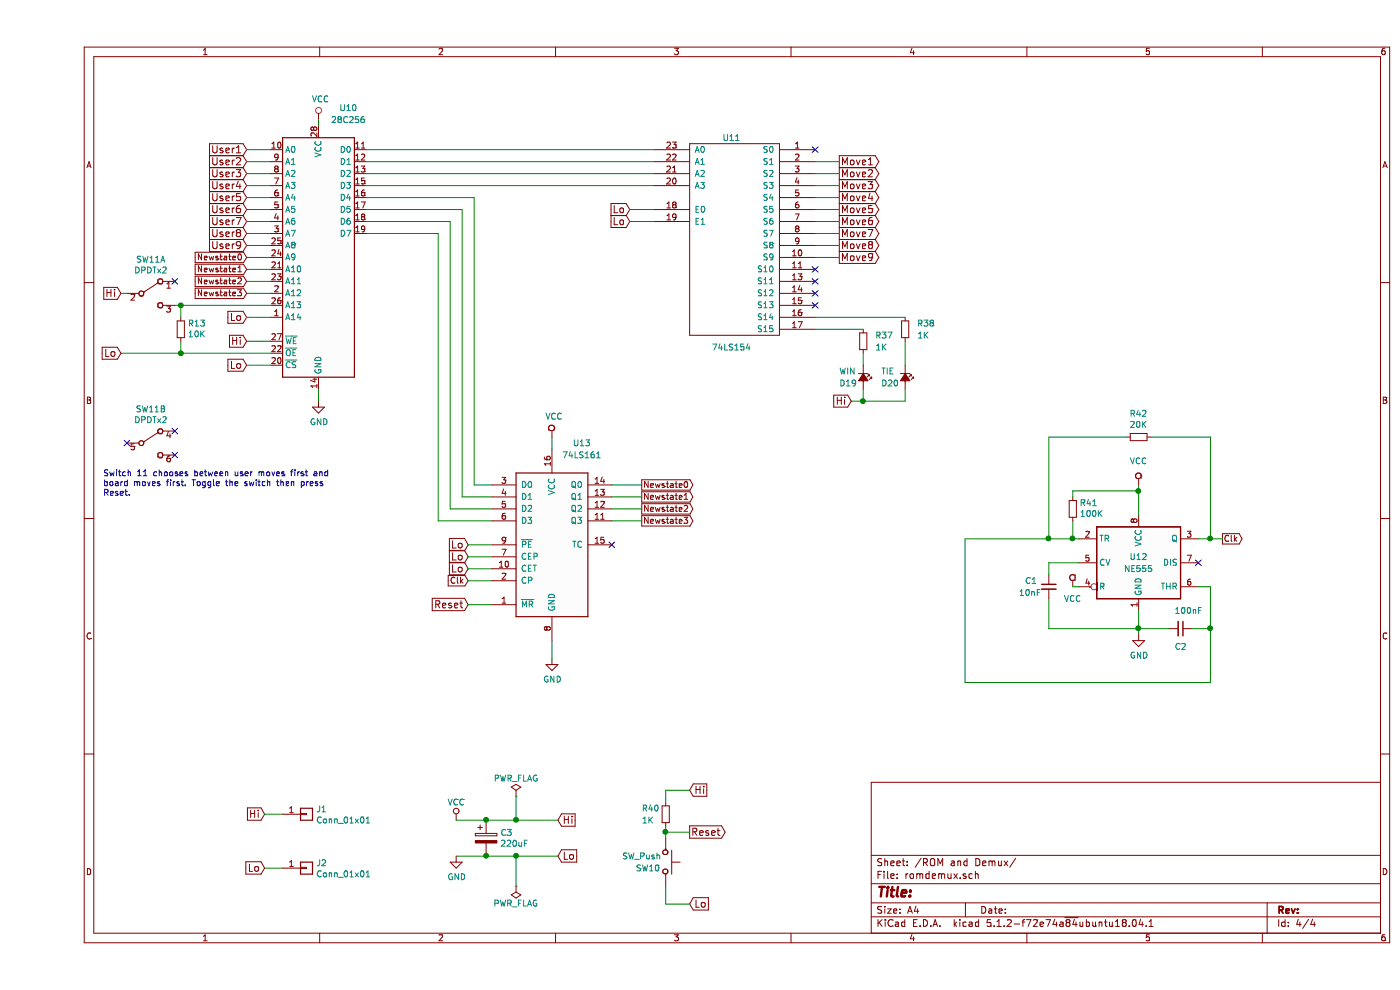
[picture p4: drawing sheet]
EESchema Schematic File Version 4
LIBS:ttt_ttl-cache
EELAYER 29 0
EELAYER END
$Descr A4 11693 8268
encoding utf-8
Sheet 4 4
Title ""
Date ""
Rev ""
Comp ""
Comment1 ""
Comment2 ""
Comment3 ""
Comment4 ""
$EndDescr
$Comp
L power:VCC #PWR02
U 1 1
P 3500 6850
F 0 "#PWR02" H 3500 6700 50  0001 C CNN
F 1 "VCC" H 3500 7000 50  0000 C CNN
F 2 "" H 3500 6850 50  0001 C CNN
F 3 "" H 3500 6850 50  0001 C CNN
	1    3500 6850
	1    0    0    -1  
$EndComp
Text GLabel 4350 6850 2    60   Input ~ 0
Hi
Text GLabel 4350 7150 2    60   Input ~ 0
Lo
$Comp
L ttt_ttl-rescue:74LS154 U11
U 1 1
P 5800 2050
F 0 "U11" H 5800 2950 50  0000 C CNN
F 1 "74LS154" H 5800 1200 50  0000 C CNN
F 2 "Package_DIP:DIP-24_W7.62mm" H 5800 2050 50  0001 C CNN
F 3 "" H 5800 2050 50  0001 C CNN
	1    5800 2050
	1    0    0    -1  
$EndComp
NoConn ~ 6500 1250
NoConn ~ 6500 2250
NoConn ~ 6500 2350
NoConn ~ 6500 2450
NoConn ~ 6500 2550
Text GLabel 6700 1350 2    60   Output ~ 0
Move1
Text GLabel 6700 1450 2    60   Output ~ 0
Move2
Text GLabel 6700 1550 2    60   Output ~ 0
Move3
Text GLabel 6700 1650 2    60   Output ~ 0
Move4
Text GLabel 6700 1750 2    60   Output ~ 0
Move5
Text GLabel 6700 1850 2    60   Output ~ 0
Move6
Text GLabel 6700 1950 2    60   Output ~ 0
Move7
Text GLabel 6700 2050 2    60   Output ~ 0
Move8
Wire Wire Line
	3500 6850 3750 6850
Wire Wire Line
	3500 7150 3750 7150
Wire Wire Line
	6500 1350 6700 1350
Wire Wire Line
	6500 1450 6700 1450
Wire Wire Line
	6500 1550 6700 1550
Wire Wire Line
	6500 1650 6700 1650
Wire Wire Line
	6500 1750 6700 1750
Wire Wire Line
	6500 1850 6700 1850
Wire Wire Line
	6500 1950 6700 1950
Wire Wire Line
	6500 2050 6700 2050
Text GLabel 4950 1750 0    60   Input ~ 0
Lo
Text GLabel 4950 1850 0    60   Input ~ 0
Lo
Wire Wire Line
	4950 1750 5150 1750
Wire Wire Line
	4950 1850 5150 1850
$Comp
L ttt_ttl-rescue:LED_Small_ALT D20
U 1 1
P 7250 3150
F 0 "D20" V 7300 2950 50  0000 L CNN
F 1 "TIE" V 7200 2950 50  0000 L CNN
F 2 "LED_THT:LED_D3.0mm" V 7250 3150 50  0001 C CNN
F 3 "" V 7250 3150 50  0001 C CNN
	1    7250 3150
	0    1    1    0   
$EndComp
$Comp
L ttt_ttl-rescue:LED_Small_ALT D19
U 1 1
P 6900 3150
F 0 "D19" V 6950 2950 50  0000 L CNN
F 1 "WIN" V 6850 2950 50  0000 L CNN
F 2 "LED_THT:LED_D3.0mm" V 6900 3150 50  0001 C CNN
F 3 "" V 6900 3150 50  0001 C CNN
	1    6900 3150
	0    1    1    0   
$EndComp
$Comp
L ttt_ttl-rescue:R_Small R38
U 1 1
P 7250 2750
F 0 "R38" H 7350 2800 50  0000 L CNN
F 1 "1K" H 7350 2700 50  0000 L CNN
F 2 "Resistor_THT:R_Axial_DIN0207_L6.3mm_D2.5mm_P7.62mm_Horizontal" H 7250 2750 50  0001 C CNN
F 3 "" H 7250 2750 50  0001 C CNN
	1    7250 2750
	1    0    0    -1  
$EndComp
$Comp
L ttt_ttl-rescue:R_Small R37
U 1 1
P 6900 2850
F 0 "R37" H 7000 2900 50  0000 L CNN
F 1 "1K" H 7000 2800 50  0000 L CNN
F 2 "Resistor_THT:R_Axial_DIN0207_L6.3mm_D2.5mm_P7.62mm_Horizontal" H 6900 2850 50  0001 C CNN
F 3 "" H 6900 2850 50  0001 C CNN
	1    6900 2850
	1    0    0    -1  
$EndComp
Wire Wire Line
	6900 2950 6900 3050
Wire Wire Line
	7250 2850 7250 3050
Wire Wire Line
	6800 3350 6900 3350
Wire Wire Line
	7250 3350 7250 3250
Wire Wire Line
	6900 3250 6900 3350
Connection ~ 6900 3350
Text GLabel 1750 2650 0    60   Input ~ 0
Lo
Text GLabel 1750 1250 0    60   Input ~ 0
User1
Text GLabel 1750 1350 0    60   Input ~ 0
User2
Text GLabel 1750 1450 0    60   Input ~ 0
User3
Text GLabel 1750 1550 0    60   Input ~ 0
User4
Text GLabel 1750 1650 0    60   Input ~ 0
User5
Text GLabel 1750 1750 0    60   Input ~ 0
User6
Text GLabel 1750 1850 0    60   Input ~ 0
User7
Text GLabel 1750 1950 0    60   Input ~ 0
User8
Text GLabel 1750 2050 0    60   Input ~ 0
User9
Wire Wire Line
	700  2950 1200 2950
Wire Wire Line
	1750 2850 1950 2850
Wire Wire Line
	1750 2650 1950 2650
Wire Wire Line
	1750 2450 1950 2450
Wire Wire Line
	1750 2350 1950 2350
Wire Wire Line
	1750 2250 1950 2250
Wire Wire Line
	1750 2150 1950 2150
Wire Wire Line
	1750 2050 1950 2050
Wire Wire Line
	1750 1950 1950 1950
Wire Wire Line
	1750 1850 1950 1850
Wire Wire Line
	1750 1750 1950 1750
Wire Wire Line
	1750 1650 1950 1650
Wire Wire Line
	1750 1550 1950 1550
Wire Wire Line
	1750 1450 1950 1450
Wire Wire Line
	1750 1350 1950 1350
Wire Wire Line
	1750 1250 1950 1250
Text GLabel 6700 2150 2    60   Output ~ 0
Move9
Wire Wire Line
	6500 2150 6700 2150
$Comp
L power:PWR_FLAG #FLG03
U 1 1
P 4000 6650
F 0 "#FLG03" H 4000 6725 50  0001 C CNN
F 1 "PWR_FLAG" H 4000 6800 50  0000 C CNN
F 2 "" H 4000 6650 50  0001 C CNN
F 3 "" H 4000 6650 50  0001 C CNN
	1    4000 6650
	1    0    0    -1  
$EndComp
$Comp
L power:PWR_FLAG #FLG04
U 1 1
P 4000 7400
F 0 "#FLG04" H 4000 7475 50  0001 C CNN
F 1 "PWR_FLAG" H 4000 7550 50  0000 C CNN
F 2 "" H 4000 7400 50  0001 C CNN
F 3 "" H 4000 7400 50  0001 C CNN
	1    4000 7400
	-1   0    0    1   
$EndComp
Wire Wire Line
	4000 6650 4000 6850
Connection ~ 4000 6850
Wire Wire Line
	4000 7400 4000 7150
Connection ~ 4000 7150
$Comp
L ttt_ttl-rescue:SW_Push SW10
U 1 1
P 5250 7200
F 0 "SW10" V 5300 6950 50  0000 L CNN
F 1 "SW_Push" V 5200 7000 50  0000 C CNN
F 2 "Button_Switch_THT:Push_E-Switch_KS01Q01" H 5250 7400 50  0001 C CNN
F 3 "" H 5250 7400 50  0001 C CNN
	1    5250 7200
	0    1    1    0   
$EndComp
Text GLabel 5450 6950 2    60   Output ~ 0
Reset
Wire Wire Line
	5250 6950 5450 6950
$Comp
L ttt_ttl-rescue:R_Small R40
U 1 1
P 5250 6800
F 0 "R40" H 5050 6850 50  0000 L CNN
F 1 "1K" H 5050 6750 50  0000 L CNN
F 2 "Resistor_THT:R_Axial_DIN0207_L6.3mm_D2.5mm_P7.62mm_Horizontal" H 5250 6800 50  0001 C CNN
F 3 "" H 5250 6800 50  0001 C CNN
	1    5250 6800
	1    0    0    -1  
$EndComp
Text GLabel 5450 7550 2    60   Input ~ 0
Lo
Text GLabel 5450 6600 2    60   Input ~ 0
Hi
Wire Wire Line
	5450 6600 5250 6600
Wire Wire Line
	5250 6600 5250 6700
Wire Wire Line
	5450 7550 5250 7550
Wire Wire Line
	6900 3350 7250 3350
Wire Wire Line
	4000 6850 4350 6850
Wire Wire Line
	4000 7150 4350 7150
$Comp
L Timer:NE555 U12
U 1 1
P 9200 4700
F 0 "U12" H 9200 4750 50  0000 C CNN
F 1 "NE555" H 9200 4650 50  0000 C CNN
F 2 "Package_DIP:DIP-8_W7.62mm" H 9200 4700 50  0001 C CNN
F 3 "http://www.ti.com/lit/ds/symlink/ne555.pdf" H 9200 4700 50  0001 C CNN
	1    9200 4700
	1    0    0    -1  
$EndComp
$Comp
L power:VCC #PWR04
U 1 1
P 9200 4050
F 0 "#PWR04" H 9200 3900 50  0001 C CNN
F 1 "VCC" H 9200 4250 50  0000 C CNN
F 2 "" H 9200 4050 50  0001 C CNN
F 3 "" H 9200 4050 50  0001 C CNN
	1    9200 4050
	1    0    0    -1  
$EndComp
Wire Wire Line
	9200 5100 9200 5250
Text GLabel 9900 4500 2    50   Output ~ 0
Clk
$Comp
L Device:R_Small R42
U 1 1
P 9200 3650
F 0 "R42" V 9004 3650 50  0000 C CNN
F 1 "20K" V 9095 3650 50  0000 C CNN
F 2 "Resistor_THT:R_Axial_DIN0207_L6.3mm_D2.5mm_P7.62mm_Horizontal" H 9200 3650 50  0001 C CNN
F 3 "~" H 9200 3650 50  0001 C CNN
	1    9200 3650
	0    1    1    0   
$EndComp
Wire Wire Line
	9800 3650 9300 3650
Wire Wire Line
	8700 4500 8650 4500
Wire Wire Line
	8450 3650 9100 3650
$Comp
L power:VCC #PWR03
U 1 1
P 8650 4900
F 0 "#PWR03" H 8650 4750 50  0001 C CNN
F 1 "VCC" H 8650 4800 50  0000 C CNN
F 2 "" H 8650 4900 50  0001 C CNN
F 3 "" H 8650 4900 50  0001 C CNN
	1    8650 4900
	1    0    0    -1  
$EndComp
Wire Wire Line
	8700 4900 8650 4900
$Comp
L Device:C_Small C1
U 1 1
P 8450 4900
F 0 "C1" H 8250 4950 50  0000 L CNN
F 1 "10nF" H 8200 4850 50  0000 L CNN
F 2 "Capacitor_THT:C_Disc_D4.7mm_W2.5mm_P5.00mm" H 8450 4900 50  0001 C CNN
F 3 "~" H 8450 4900 50  0001 C CNN
	1    8450 4900
	1    0    0    -1  
$EndComp
Connection ~ 9200 5250
Wire Wire Line
	9200 5250 9200 5300
Wire Wire Line
	8450 4700 8450 4800
Wire Wire Line
	8450 4700 8700 4700
Wire Wire Line
	8450 5250 8450 5000
Wire Wire Line
	8450 5250 9200 5250
NoConn ~ 9700 4700
Wire Wire Line
	9700 4900 9800 4900
Wire Wire Line
	9800 4900 9800 5250
Wire Wire Line
	9800 5700 7750 5700
Wire Wire Line
	7750 5700 7750 4500
$Comp
L Device:R_Small R41
U 1 1
P 8650 4250
F 0 "R41" H 8591 4204 50  0000 R CNN
F 1 "100K" H 8591 4295 50  0000 R CNN
F 2 "Resistor_THT:R_Axial_DIN0207_L6.3mm_D2.5mm_P7.62mm_Horizontal" H 8650 4250 50  0001 C CNN
F 3 "~" H 8650 4250 50  0001 C CNN
	1    8650 4250
	-1   0    0    1   
$EndComp
Wire Wire Line
	8650 4500 8650 4350
Connection ~ 8650 4500
Wire Wire Line
	9200 4100 9200 4300
Wire Wire Line
	8650 4150 8650 4100
Wire Wire Line
	8650 4100 9200 4100
Wire Wire Line
	9700 4500 9800 4500
Wire Wire Line
	7750 4500 8450 4500
Wire Wire Line
	8450 3650 8450 4500
Connection ~ 8450 4500
Wire Wire Line
	8450 4500 8650 4500
Wire Wire Line
	9800 3650 9800 4500
Connection ~ 9800 4500
Wire Wire Line
	9800 4500 9900 4500
Connection ~ 9200 4100
Wire Wire Line
	9200 4050 9200 4100
$Comp
L Device:C_Small C2
U 1 1
P 9550 5250
F 0 "C2" V 9700 5200 50  0000 L CNN
F 1 "100nF" V 9400 5200 50  0000 L CNN
F 2 "Capacitor_THT:C_Disc_D4.7mm_W2.5mm_P5.00mm" H 9550 5250 50  0001 C CNN
F 3 "~" H 9550 5250 50  0001 C CNN
	1    9550 5250
	0    1    1    0   
$EndComp
Wire Wire Line
	9450 5250 9200 5250
Wire Wire Line
	9650 5250 9800 5250
Connection ~ 9800 5250
Wire Wire Line
	9800 5250 9800 5700
$Comp
L power:GND #PWR0101
U 1 1
P 3500 7150
F 0 "#PWR0101" H 3500 6900 50  0001 C CNN
F 1 "GND" H 3505 6977 50  0000 C CNN
F 2 "" H 3500 7150 50  0001 C CNN
F 3 "" H 3500 7150 50  0001 C CNN
	1    3500 7150
	1    0    0    -1  
$EndComp
$Comp
L power:GND #PWR0102
U 1 1
P 9200 5300
F 0 "#PWR0102" H 9200 5050 50  0001 C CNN
F 1 "GND" H 9205 5127 50  0000 C CNN
F 2 "" H 9200 5300 50  0001 C CNN
F 3 "" H 9200 5300 50  0001 C CNN
	1    9200 5300
	1    0    0    -1  
$EndComp
Wire Wire Line
	5250 6900 5250 6950
Wire Wire Line
	5250 7400 5250 7550
Connection ~ 5250 6950
Wire Wire Line
	5250 6950 5250 7000
$Comp
L Device:CP C3
U 1 1
P 3750 7000
F 0 "C3" H 3868 7046 50  0000 L CNN
F 1 "220uF" H 3868 6955 50  0000 L CNN
F 2 "Capacitor_THT:CP_Radial_D10.0mm_P2.50mm" H 3788 6850 50  0001 C CNN
F 3 "~" H 3750 7000 50  0001 C CNN
	1    3750 7000
	1    0    0    -1  
$EndComp
Connection ~ 3750 6850
Wire Wire Line
	3750 6850 4000 6850
Connection ~ 3750 7150
Wire Wire Line
	3750 7150 4000 7150
Text GLabel 1900 6800 0    60   Input ~ 0
Hi
Text GLabel 1900 7250 0    60   Input ~ 0
Lo
Wire Wire Line
	1900 6800 2050 6800
Wire Wire Line
	1900 7250 2050 7250
$Comp
L Connector_Generic:Conn_01x01 J1
U 1 1
P 2250 6800
F 0 "J1" H 2330 6842 50  0000 L CNN
F 1 "Conn_01x01" H 2330 6751 50  0000 L CNN
F 2 "Connector_Pin:Pin_D1.0mm_L10.0mm" H 2250 6800 50  0001 C CNN
F 3 "~" H 2250 6800 50  0001 C CNN
	1    2250 6800
	1    0    0    -1  
$EndComp
$Comp
L Connector_Generic:Conn_01x01 J2
U 1 1
P 2250 7250
F 0 "J2" H 2330 7292 50  0000 L CNN
F 1 "Conn_01x01" H 2330 7201 50  0000 L CNN
F 2 "Connector_Pin:Pin_D1.0mm_L10.0mm" H 2250 7250 50  0001 C CNN
F 3 "~" H 2250 7250 50  0001 C CNN
	1    2250 7250
	1    0    0    -1  
$EndComp
Wire Wire Line
	6500 2650 7250 2650
Wire Wire Line
	6500 2750 6900 2750
$Comp
L 74xx:74LS161 U13
U 1 1
P 4300 4550
F 0 "U13" H 4550 5400 50  0000 C CNN
F 1 "74LS161" H 4550 5300 50  0000 C CNN
F 2 "Package_DIP:DIP-16_W7.62mm" H 4300 4550 50  0001 C CNN
F 3 "http://www.ti.com/lit/gpn/sn74LS161" H 4300 4550 50  0001 C CNN
	1    4300 4550
	1    0    0    -1  
$EndComp
$Comp
L power:VCC #PWR06
U 1 1
P 4300 3650
F 0 "#PWR06" H 4300 3500 50  0001 C CNN
F 1 "VCC" H 4317 3823 50  0000 C CNN
F 2 "" H 4300 3650 50  0001 C CNN
F 3 "" H 4300 3650 50  0001 C CNN
	1    4300 3650
	1    0    0    -1  
$EndComp
$Comp
L power:GND #PWR07
U 1 1
P 4300 5500
F 0 "#PWR07" H 4300 5250 50  0001 C CNN
F 1 "GND" H 4305 5327 50  0000 C CNN
F 2 "" H 4300 5500 50  0001 C CNN
F 3 "" H 4300 5500 50  0001 C CNN
	1    4300 5500
	1    0    0    -1  
$EndComp
Wire Wire Line
	4300 3650 4300 3750
Wire Wire Line
	4300 5350 4300 5500
NoConn ~ 4800 4550
Wire Wire Line
	3350 1950 3350 4350
Wire Wire Line
	3350 4350 3800 4350
Wire Wire Line
	3450 1850 3450 4250
Wire Wire Line
	3450 4250 3800 4250
Wire Wire Line
	3550 1750 3550 4150
Wire Wire Line
	3550 4150 3800 4150
Wire Wire Line
	3650 1650 3650 4050
Wire Wire Line
	3650 4050 3800 4050
Text GLabel 3600 5050 0    60   Input ~ 0
Reset
Wire Wire Line
	3600 5050 3800 5050
Text GLabel 3600 4850 0    50   Input ~ 0
Clk
Wire Wire Line
	3600 4850 3800 4850
Text GLabel 3600 4650 0    60   Input ~ 0
Lo
Text GLabel 3600 4750 0    60   Input ~ 0
Lo
Text GLabel 3600 4550 0    60   Input ~ 0
Lo
Wire Wire Line
	3600 4550 3800 4550
Wire Wire Line
	3600 4650 3800 4650
Wire Wire Line
	3600 4750 3800 4750
Text GLabel 5050 4050 2    50   Output ~ 0
Newstate0
Text GLabel 5050 4150 2    50   Output ~ 0
Newstate1
Text GLabel 5050 4250 2    50   Output ~ 0
Newstate2
Text GLabel 5050 4350 2    50   Output ~ 0
Newstate3
Wire Wire Line
	4800 4050 5050 4050
Wire Wire Line
	4800 4150 5050 4150
Wire Wire Line
	4800 4250 5050 4250
Wire Wire Line
	4800 4350 5050 4350
$Comp
L Memory_EEPROM:28C256 U10
U 1 1
P 2350 2150
F 0 "U10" H 2600 3400 50  0000 C CNN
F 1 "28C256" H 2600 3300 50  0000 C CNN
F 2 "Package_DIP:DIP-28_W15.24mm_Socket" H 2350 2150 50  0001 C CNN
F 3 "http://ww1.microchip.com/downloads/en/DeviceDoc/doc0006.pdf" H 2350 2150 50  0001 C CNN
	1    2350 2150
	1    0    0    -1  
$EndComp
Wire Wire Line
	3350 1950 2750 1950
Wire Wire Line
	2750 1850 3450 1850
Wire Wire Line
	2750 1750 3550 1750
Wire Wire Line
	2750 1650 3650 1650
Wire Wire Line
	2750 1550 5150 1550
Wire Wire Line
	2750 1450 5150 1450
Wire Wire Line
	2750 1350 5150 1350
Wire Wire Line
	2750 1250 5150 1250
Text GLabel 1750 2150 0    50   Input ~ 0
Newstate0
Text GLabel 1750 2250 0    50   Input ~ 0
Newstate1
Text GLabel 1750 2350 0    50   Input ~ 0
Newstate2
Text GLabel 1750 2450 0    50   Input ~ 0
Newstate3
Text GLabel 700  2950 0    60   Input ~ 0
Lo
Text GLabel 1750 3050 0    60   Input ~ 0
Lo
Text GLabel 1750 2850 0    60   Input ~ 0
Hi
Wire Wire Line
	1750 3050 1950 3050
$Comp
L power:GND #PWR05
U 1 1
P 2350 3350
F 0 "#PWR05" H 2350 3100 50  0001 C CNN
F 1 "GND" H 2355 3177 50  0000 C CNN
F 2 "" H 2350 3350 50  0001 C CNN
F 3 "" H 2350 3350 50  0001 C CNN
	1    2350 3350
	1    0    0    -1  
$EndComp
$Comp
L power:VCC #PWR01
U 1 1
P 2350 1000
F 0 "#PWR01" H 2350 850 50  0001 C CNN
F 1 "VCC" H 2367 1173 50  0000 C CNN
F 2 "" H 2350 1000 50  0001 C CNN
F 3 "" H 2350 1000 50  0001 C CNN
	1    2350 1000
	1    0    0    -1  
$EndComp
Wire Wire Line
	2350 1000 2350 1050
Wire Wire Line
	2350 3350 2350 3250
Text GLabel 6800 3350 0    60   Input ~ 0
Hi
$Comp
L Switch:SW_DPDT_x2 SW11
U 1 1
P 950 2450
F 0 "SW11" H 950 2735 50  0000 C CNN
F 1 "DPDTx2" H 950 2644 50  0000 C CNN
F 2 "Package_DIP:DIP-6_W7.62mm" H 950 2450 50  0001 C CNN
F 3 "~" H 950 2450 50  0001 C CNN
	1    950  2450
	1    0    0    -1  
$EndComp
NoConn ~ 1150 2350
Wire Wire Line
	1150 2550 1200 2550
$Comp
L Device:R_Small R13
U 1 1
P 1200 2750
F 0 "R13" H 1141 2704 50  0000 R CNN
F 1 "10K" H 1141 2795 50  0000 R CNN
F 2 "Resistor_THT:R_Axial_DIN0207_L6.3mm_D2.5mm_P7.62mm_Horizontal" H 1200 2750 50  0001 C CNN
F 3 "~" H 1200 2750 50  0001 C CNN
	1    1200 2750
	-1   0    0    1   
$EndComp
Wire Wire Line
	1200 2850 1200 2950
Connection ~ 1200 2950
Wire Wire Line
	1200 2950 1950 2950
Wire Wire Line
	1200 2550 1200 2650
Connection ~ 1200 2550
Wire Wire Line
	1200 2550 1950 2550
Text GLabel 700  2450 0    60   Input ~ 0
Hi
Wire Wire Line
	700  2450 750  2450
$Comp
L Switch:SW_DPDT_x2 SW11
U 2 1
P 950 3700
F 0 "SW11" H 950 3985 50  0000 C CNN
F 1 "DPDTx2" H 950 3894 50  0000 C CNN
F 2 "Package_DIP:DIP-6_W7.62mm" H 950 3700 50  0001 C CNN
F 3 "~" H 950 3700 50  0001 C CNN
	2    950  3700
	1    0    0    -1  
$EndComp
NoConn ~ 1150 3600
NoConn ~ 1150 3800
NoConn ~ 750  3700
Text Notes 550  4150 0    50   ~ 0
Switch 11 chooses between user moves first and\nboard moves first. Toggle the switch then press\nReset.
$EndSCHEMATC
